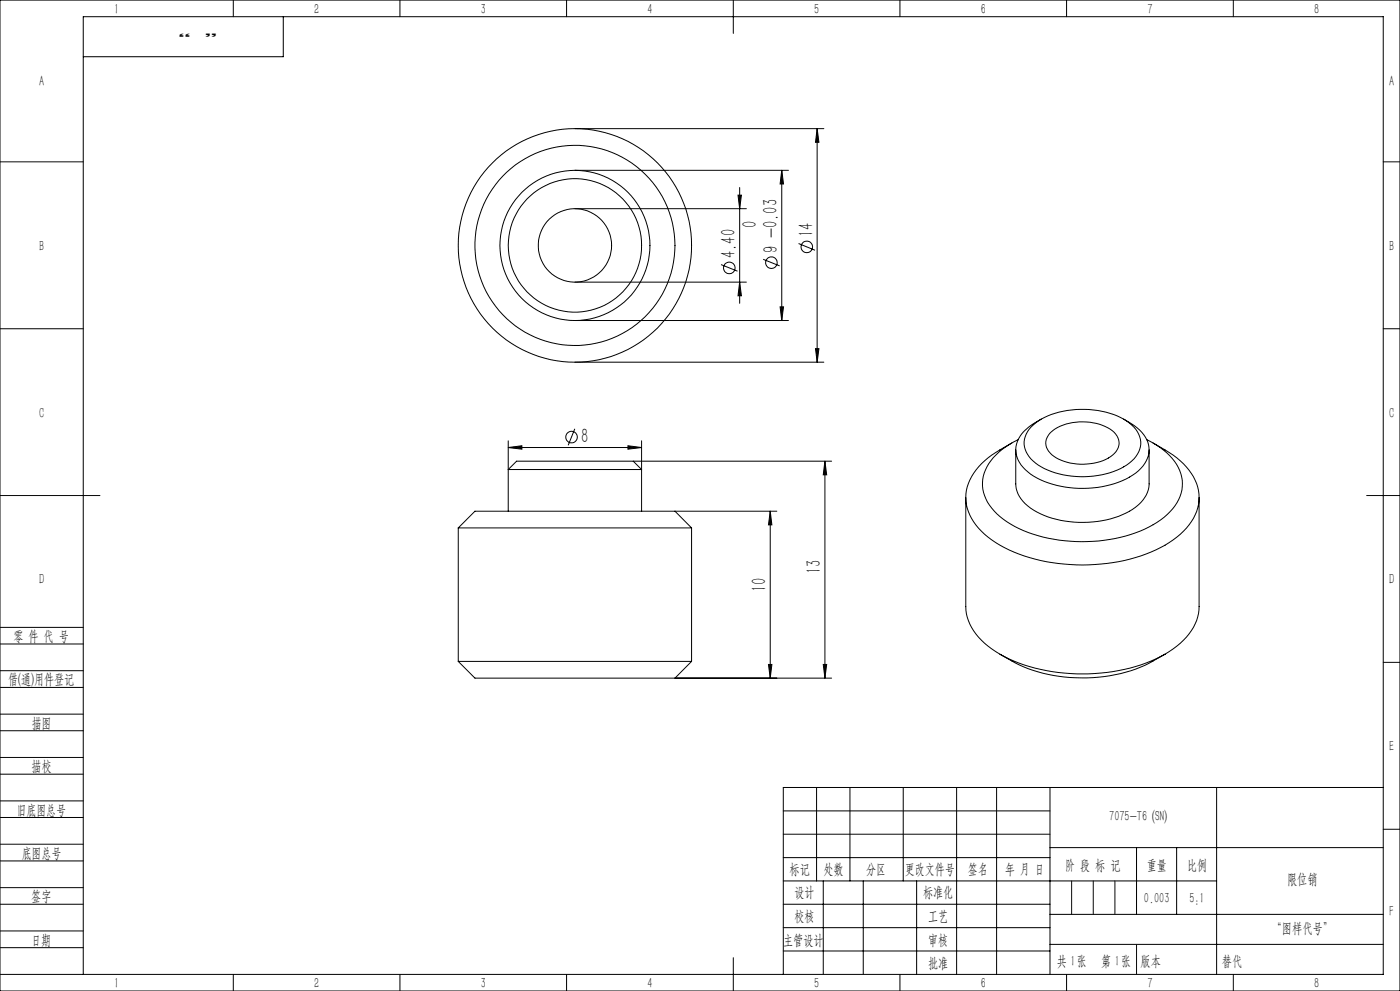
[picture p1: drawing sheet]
<svg xmlns="http://www.w3.org/2000/svg" width="420mm" height="297mm" viewBox="0 0 420 297" stroke-linecap="round" stroke-linejoin="round" font-family="sans-serif">
<g fill="none" stroke="#000" stroke-width=".3">
<path d="M0 0h420v297h-420zM70 0v5M85 5v12h-60M120 0v5M170 0v5M220 0v10M270 0v5M320 0v5M370 0v5M172.5 38.6h74.7M245.1 38.6v69.9M245.1 38.6l.6 4h-1z"/>
<path d="M0 48.5h25M172.5 51h64M221.4 58.5h1l-.5 4zM221.9 56.2v34.7M234.5 51v45.1M234.5 51l.6 4.1h-1.1zM415 48.5h5M172.5 62.5h51.4M216.3 79.3l5 2M229 77.7l4.9 2M239.6 73l4.9 2M0 98.5h25"/>
<path d="M172.5 84.6h51.4M172.5 96.1h64M221.9 84.6l.5 4h-1zM234 92h1.1l-.6 4.1zM415 98.5h5M172.5 108.5h74.7M244.7 104.5h1l-.6 4zM152.5 134.1l4.1-.5v1zM152.5 132.1v21.1M152.5 134.1h40M155 138.2h35l2.5 2.5h-40zM172.4 128.5l-1.9 5"/>
<path d="M188.4 133.6l4.1 .5-4.1 .5zM190 138.2h59.5M192.5 132.1v21.1M247.5 138.2l.5 4.1h-1zM247.5 138.2v65M303.5 132.8l-3.5 2a18.3 18.3 0 0 0-10.2 13.3 15 15 0 0 0 6.6 12.9 45.4 45.4 0 0 0 26.5 8.3 49 49 0 0 0 29-7.5 16.3 16.3 0 0 0 7.8-12.7 15.4 15.4 0 0 0-6.6-11.9l-7.2-4.4M304.7 134.8v10.2a10.2 10.2 0 0 0 6.4 8.5 31.5 31.5 0 0 0 27.8-.3 10 10 0 0 0 5.8-8.2v-10.2M305.4 131.8a18.4 18.4 0 0 0-10.4 10.9 12.2 12.2 0 0 0 5 12.1 39.1 39.1 0 0 0 24.5 7.5 40.4 40.4 0 0 0 24.7-7.3 12.5 12.5 0 0 0 5.3-12.1 16.5 16.5 0 0 0-8.8-10.3l-1.7-.8M309.2 128.1a21.1 21.1 0 0 1 14.9-5.4 22.8 22.8 0 0 1 15.4 4.7 6.7 6.7 0 0 1 0 10.7 23.1 23.1 0 0 1-16.7 4.7 19.6 19.6 0 0 1-14.1-6 6.4 6.4 0 0 1 .5-8.7zM312.3 125.6a14.4 14.4 0 0 0-7 6.6 7.9 7.9 0 0 0 3.1 9.2 28.3 28.3 0 0 0 20.8 4.7 21.8 21.8 0 0 0 13.7-6.4 7.5 7.5 0 0 0-1-10.8l-1.6-1.3-3.2-2M315.3 129.5a16 16 0 0 1 19 .1 4.4 4.4 0 0 1-1.1 7.2 16.4 16.4 0 0 1-17.7-.6 4.2 4.2 0 0 1-.2-6.7zM0 148.5h30"/>
<path d="M137.5 158.2h70M137.5 158.2v40M202.5 153.2h30.5M202.5 153.2h-60l-5 5M202.5 153.2l5 5M207.5 158.2v40M231.1 153.2l.5 4.1h-1.1zM231.1 153.2v50M289.7 149.1v32.7a16 16 0 0 0 7.8 12.7 49.5 49.5 0 0 0 30.9 7.4 49 49 0 0 0 21.1-5.8M359.7 149.1v32.7a15.3 15.3 0 0 1-6.6 11.8l-3.6 2.5M410 148.5h10M0 193h25"/>
<path d="M0 188h25M137.5 198.2l5 5h60M137.5 198.2h70M207.5 198.2l-5 5M230.5 199.1h1.1l-.5 4.1zM247 199.1h1l-.5 4.1zM300 196.1a47.1 47.1 0 0 0 40.6 4.5l5.3-2.5M349.5 196.1l-3.6 2M415 198.5h5M0 206h25M0 201h25M0 219h25"/>
<path d="M0 214h25M202.5 203.2h47M0 232h25M0 227h25M245 236v28M255 236v28M271 236v28M287 236v56M299 236v56M315 236v56M365 236v56M415 236h-180v56"/>
<path d="M0 245h25M0 240h25M0 258h25M0 253h25M235 243h80M235 250h80M235 257h80M315 254h100M341 254v20M353 254v20M415 248.5h5M0 271h25"/>
<path d="M0 266h25M0 279h25M235 271h80M235 264h130M235 278h80M247 264v28M259 264v28M275 264v28M315 274h100M0 284h25M0 292h415v-287h-390v287M70 292v5"/>
<path d="M120 292v5M170 292v5M220 287v10M235 285h80M270 292v5M315 283h100M320 292v5M370 292v5"/>
<circle cx="172.5" cy="73.6" r="35"/>
<circle cx="172.5" cy="73.5" r="11"/>
<circle cx="172.5" cy="73.6" r="20"/>
<circle cx="172.5" cy="73.6" r="22.5"/>
<circle cx="172.5" cy="73.6" r="30"/>
<circle cx="231.4" cy="78.7" r="1.73"/>
<circle cx="242" cy="74" r="1.74"/>
<circle cx="218.8" cy="80.3" r="1.73"/>
<circle cx="171.5" cy="131" r="1.74"/>
</g>
<path d="M321.5 264v10M328 264v10M334.5 264v10M341 283v9" fill="none" stroke="#0a0605" stroke-width=".3"/>
<g fill="#000">
<path d="M245.1 38.6l.6 4h-1zM244.7 104.5h1l-.6 4zM221.4 58.5h1l-.5 4zM221.9 84.6l.5 4h-1zM234.5 51l.6 4.1h-1.1zM234 92h1.1l-.6 4.1z"/>
<path d="M152.5 134.1l4.1-.5v1zM188.4 133.6l4.1 .5-4.1 .5z"/>
<path d="M247 199.1h1l-.5 4.1zM247.5 138.2l.5 4.1h-1zM230.5 199.1h1.1l-.5 4.1zM231.1 153.2l.5 4.1h-1.1z"/>
</g>
<g font-size="6.3">
<text x="227.1" y="68.4" transform="rotate(-90 227.1 68.4)">0</text>
<text x="243.9" y="71.1" transform="rotate(-90 243.9 71.1)">14</text>
<text x="220.7" y="77.4" transform="rotate(-90 220.7 77.4)">4.40</text>
<text x="233.3" y="75.8" transform="rotate(-90 233.3 75.8)">9 -0.03</text>
<text x="174.3" y="132.8">8</text>
<text x="246.2" y="172.2" transform="rotate(-90 246.2 172.2)">13</text>
<text x="229.8" y="177.4" transform="rotate(-90 229.8 177.4)">10</text>
</g>
<g font-size="4.4">
<text x="34.2" y="4.1">1</text>
<text x="94.2" y="4.1">2</text>
<text x="144.2" y="4.1">3</text>
<text x="194.2" y="4.1">4</text>
<text x="244.2" y="4.1">5</text>
<text x="294.2" y="4.1">6</text>
<text x="344.2" y="4.1">7</text>
<text x="394.2" y="4.1">8</text>
<text x="11.7" y="25.9">A</text>
<text x="416.7" y="25.9">A</text>
<text x="11.7" y="75.1">B</text>
<text x="416.7" y="75.1">B</text>
<text x="11.7" y="125.1">C</text>
<text x="416.7" y="125.1">C</text>
<text x="11.7" y="175.1">D</text>
<text x="416.7" y="175.1">D</text>
<text x="4" y="192">零 件 代 号</text>
<text x="2.5" y="205.1">借(通)用件登记</text>
<text x="9.5" y="218.1">描图</text>
<text x="416.7" y="225.1">E</text>
<text x="9.5" y="231.1">描校</text>
<text x="5" y="244.2">旧底图总号</text>
<text x="332.8" y="246.2">7075-T6 (SN)</text>
<text x="6.5" y="257.2">底图总号</text>
<text x="236.9" y="261.9">标记</text>
<text x="247.1" y="261.9">处数</text>
<text x="259.9" y="261.9">分区</text>
<text x="271.5" y="261.9">更改文件号</text>
<text x="290.4" y="261.9">签名</text>
<text x="301.5" y="261.9">年 月 日</text>
<text x="319.5" y="260.6">阶 段 标 记</text>
<text x="344" y="260.6">重量</text>
<text x="356.1" y="260.6">比例</text>
<text x="238.3" y="268.9">设计</text>
<text x="276.9" y="268.9">标准化</text>
<text x="386.1" y="264.8">限位销</text>
<text x="9.4" y="270.1">签字</text>
<text x="343.2" y="270.7">0.003</text>
<text x="356.8" y="270.7">5:1</text>
<text x="416.8" y="274.4">F</text>
<text x="238.3" y="276.1">校核</text>
<text x="278.4" y="276">工艺</text>
<text x="381.5" y="279.6">“图样代号”</text>
<text x="9.4" y="283.2">日期</text>
<text x="234.9" y="283.3">主管设计</text>
<text x="278.4" y="283.3">审核</text>
<text x="278.4" y="290.2">批准</text>
<text x="317.1" y="289.4">共 张</text>
<text x="321.1" y="289.4">1</text>
<text x="330.3" y="289.4">第 张</text>
<text x="334.5" y="289.4">1</text>
<text x="342.1" y="289.4">版本</text>
<text x="34.2" y="296.2">1</text>
<text x="94.2" y="296.2">2</text>
<text x="144.2" y="296.2">3</text>
<text x="194.2" y="296.2">4</text>
<text x="244.2" y="296.2">5</text>
<text x="294.2" y="296.2">6</text>
<text x="344.2" y="296.2">7</text>
<text x="394.2" y="296.2">8</text>
</g>
<text font-size="4.4" fill="#0a0605" x="366.6" y="289.4">替代</text>
<g font-size="4.1" fill="#0a0605">
<text x="57.3" y="8" transform="rotate(-180 57.3 8)">”</text>
<text x="65.3" y="8" transform="rotate(-180 65.3 8)">“</text>
</g>
</svg>
